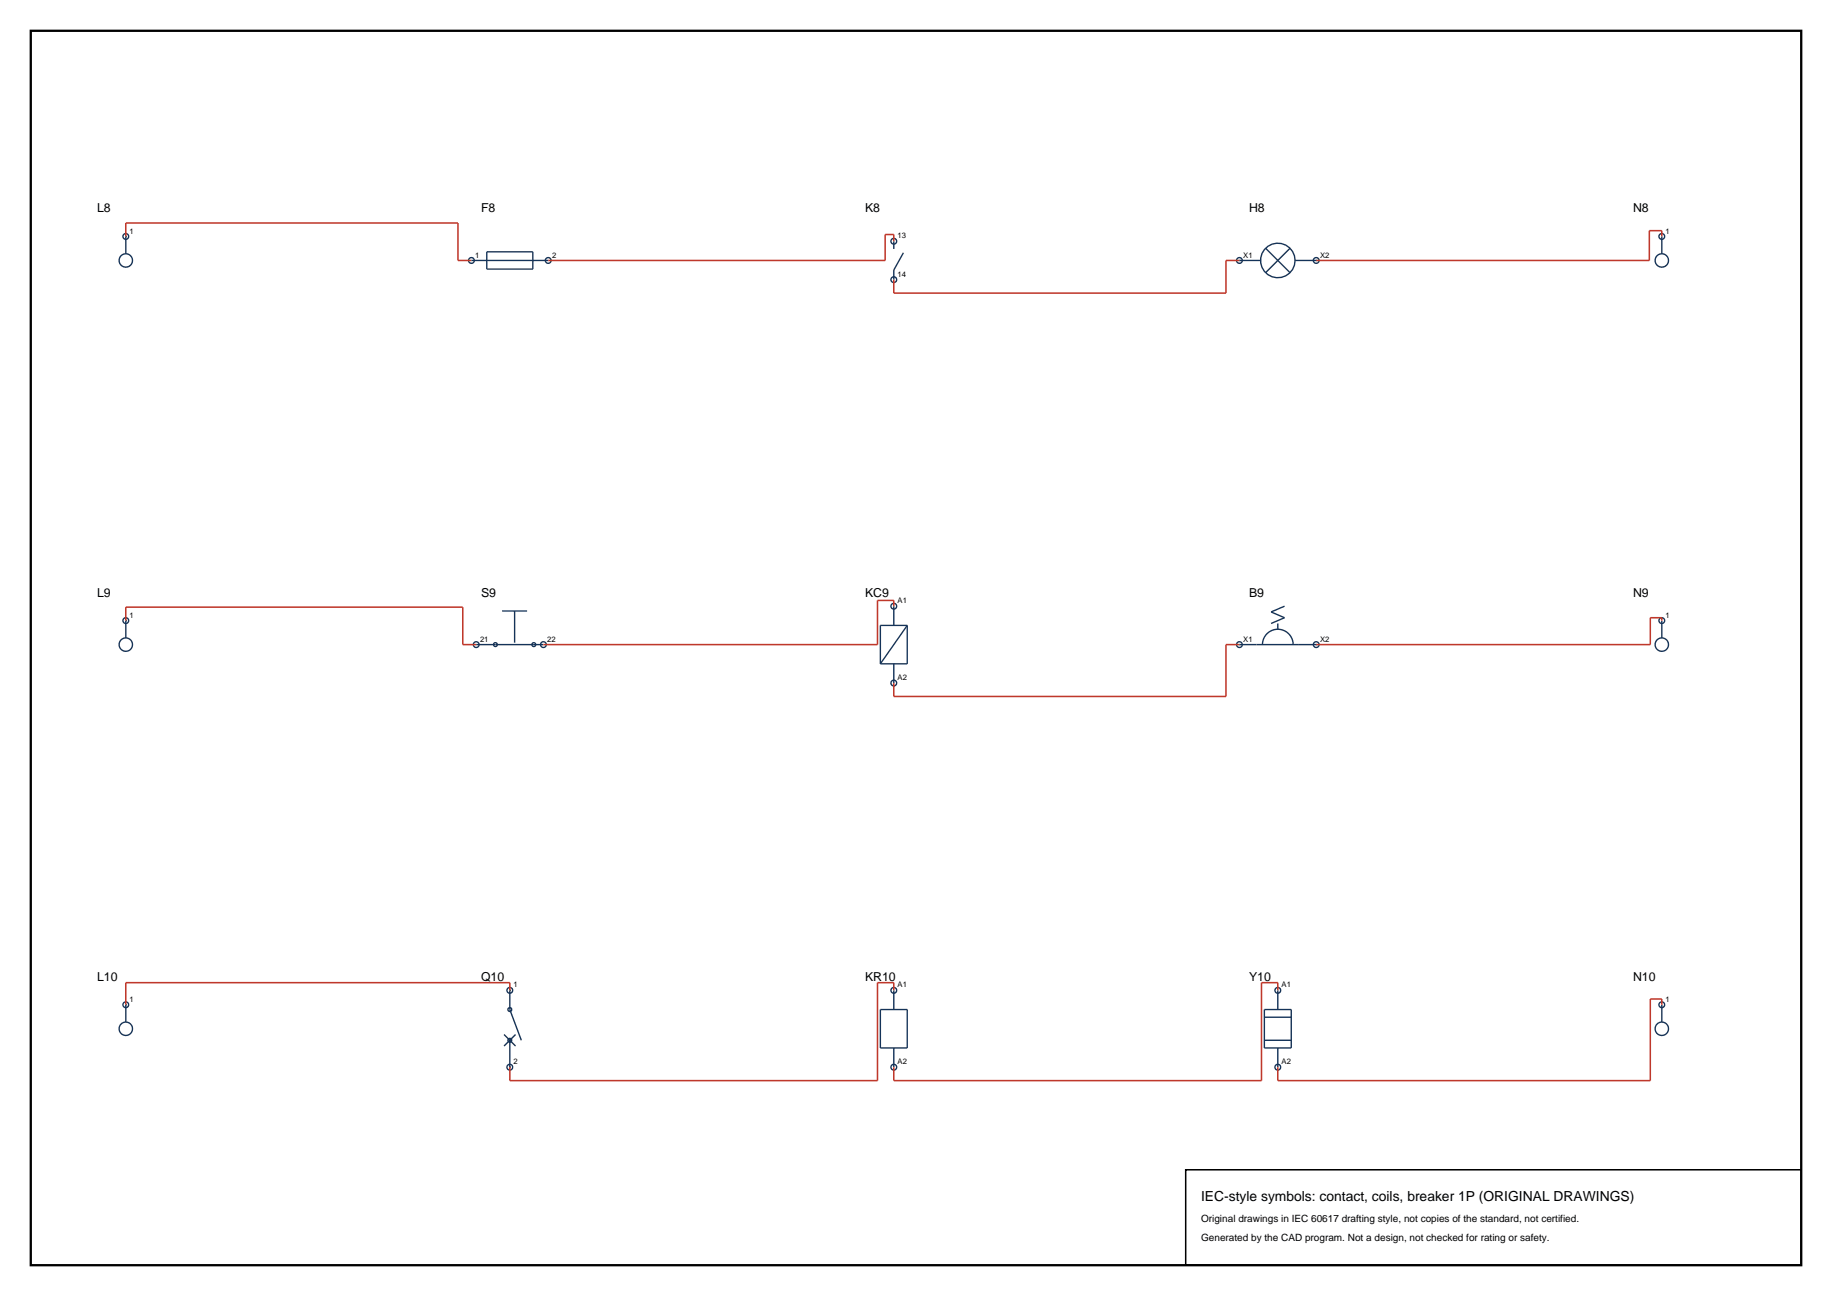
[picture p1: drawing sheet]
<svg xmlns="http://www.w3.org/2000/svg" width="420mm" height="297mm" viewBox="0 0 420 297" stroke-linecap="round" stroke-linejoin="round" font-family="sans-serif">
<path d="M7.1 7.1h405.8v282.8h-405.8z" fill="none" stroke="#000" stroke-width=".53"/>
<g fill="none" stroke="#143359" stroke-width=".32">
<path d="M28.8 54.2v3.9M108.1 59.7h17.6M111.6 57.7h10.6v4h-10.6zM204.9 55.3v1.7M204.9 55.3h.1M207.1 57.9l-2.2 4v2.2M284.1 59.7h4.9M290.2 56.9l5.5 5.6M295.7 56.9l-5.5 5.6M296.9 59.7h4.9M381 54.2v3.9M381 54.2h.1"/>
<path d="M204.9 64.1h.1M204.9 138.9v4.4M204.9 138.9h.1M294.5 138.9l-3.1 1.3 3.1 1.4-3.1 1.3M28.8 142.2v4M109.2 147.7h15.4M115.1 140h5.7M118 140v7.3M204.9 152.1v4.4M204.9 156.5h.1M208 143.3v8.8h-6.2M208 143.3h-6.2v8.8"/>
<path d="M208 143.3l-6.2 8.8M284.1 147.7h17.7M289.4 147.7a3.5 3.5 0 0 1 3.5-3.5 3.5 3.5 0 0 1 3.6 3.5M292.9 142.9v1.3M381 142.2v4M381 142.2h.1M28.8 230.3v3.9M115.6 237.1l2.6 2.6M116.9 227v4.4l2.6 7M116.9 238.4v6.2M118.2 237.1l-2.6 2.6M201.8 231.4h6.2v8.8h-6.2z"/>
<path d="M204.9 227v4.4M204.9 227h.1M289.9 231.4h6.1v8.8h-6.1zM289.9 233.1h6.1M289.9 238.4h6.1M292.9 227v4.4M292.9 227h.1M381 230.3v3.9M381 230.3h.1M204.9 240.2v4.4M204.9 244.6h.1M292.9 240.2v4.4"/>
<path d="M292.9 244.6h.1"/>
<circle cx="28.8" cy="54.2" r=".66"/>
<circle cx="28.8" cy="59.7" r="1.54"/>
<circle cx="108.1" cy="59.7" r=".66"/>
<circle cx="125.7" cy="59.7" r=".66"/>
<circle cx="204.9" cy="55.3" r=".66"/>
<circle cx="284.1" cy="59.7" r=".66"/>
<circle cx="292.9" cy="59.7" r="4"/>
<circle cx="301.8" cy="59.7" r=".66"/>
<circle cx="381" cy="54.2" r=".66"/>
<circle cx="381" cy="59.7" r="1.54"/>
<circle cx="204.9" cy="64.1" r=".66"/>
<circle cx="204.9" cy="138.9" r=".66"/>
<circle cx="28.8" cy="142.2" r=".66"/>
<circle cx="28.8" cy="147.7" r="1.54"/>
<circle cx="109.2" cy="147.7" r=".66"/>
<circle cx="113.6" cy="147.7" r=".44"/>
<circle cx="122.4" cy="147.7" r=".44"/>
<circle cx="124.6" cy="147.7" r=".66"/>
<circle cx="204.9" cy="156.5" r=".66"/>
<circle cx="284.1" cy="147.7" r=".66"/>
<circle cx="301.8" cy="147.7" r=".66"/>
<circle cx="381" cy="142.2" r=".66"/>
<circle cx="381" cy="147.7" r="1.54"/>
<circle cx="28.8" cy="230.3" r=".66"/>
<circle cx="28.8" cy="235.8" r="1.54"/>
<circle cx="116.9" cy="238.4" r=".44"/>
<circle cx="116.9" cy="231.4" r=".44"/>
<circle cx="116.9" cy="227" r=".66"/>
<circle cx="204.9" cy="227" r=".66"/>
<circle cx="292.9" cy="227" r=".66"/>
<circle cx="381" cy="230.3" r=".66"/>
<circle cx="381" cy="235.8" r="1.54"/>
<circle cx="116.9" cy="244.6" r=".66"/>
<circle cx="204.9" cy="244.6" r=".66"/>
<circle cx="292.9" cy="244.6" r=".66"/>
</g>
<path d="M28.8 54.2v-3.1h76.2v8.6h3.1M204.9 55.3v-1.6h-2v6h-77.2M284.1 59.7h-3v7.5h-76.2v-3.1M381 54.2v-1.3h-2.9v6.8h-76.3M204.9 138.9v-1.3h-3.7v10.1h-76.6M28.8 142.2v-3.1h77.3v8.6h3.1M284.1 147.7h-3v11.9h-76.2v-3.1M381 142.2v-.6h-2.7v6.1h-76.5M116.9 227v-1.8h-88.1v5.1M204.9 227v-1.8h-3.7v22.4h-84.3v-3M292.9 227v-1.8h-3.7v22.4h-84.3v-3M381 230.3v-1.4h-2.7v18.7h-85.4v-3" fill="none" stroke="#bf382b" stroke-width=".35"/>
<path d="M271.8 268.1h141.1v21.8h-141.1z" fill="none" stroke="#000" stroke-width=".35"/>
<text font-size="3.2" x="275.4" y="275.1">IEC-style symbols: contact, coils, breaker 1P (ORIGINAL DRAWINGS)</text>
<g font-size="2.8">
<text x="22.2" y="48.7">L8</text>
<text x="110.3" y="48.7">F8</text>
<text x="198.3" y="48.7">K8</text>
<text x="286.3" y="48.7">H8</text>
<text x="374.4" y="48.7">N8</text>
<text x="22.2" y="136.7">L9</text>
<text x="110.3" y="136.7">S9</text>
<text x="198.3" y="136.7">KC9</text>
<text x="286.3" y="136.7">B9</text>
<text x="374.4" y="136.7">N9</text>
<text x="22.2" y="224.8">L10</text>
<text x="110.3" y="224.8">Q10</text>
<text x="198.3" y="224.8">KR10</text>
<text x="286.3" y="224.8">Y10</text>
<text x="374.4" y="224.8">N10</text>
</g>
<g font-size="2.3">
<text x="275.4" y="280.1">Original drawings in IEC 60617 drafting style, not copies of the standard, not certified.</text>
<text x="275.4" y="284.3">Generated by the CAD program. Not a design, not checked for rating or safety.</text>
</g>
<g font-size="1.8">
<text x="29.7" y="53.5">1</text>
<text x="381.9" y="53.5">1</text>
<text x="109" y="59">1</text>
<text x="126.6" y="59">2</text>
<text x="205.8" y="54.6">13</text>
<text x="285" y="59">X1</text>
<text x="302.6" y="59">X2</text>
<text x="205.8" y="63.4">14</text>
<text x="29.7" y="141.6">1</text>
<text x="205.8" y="138.3">A1</text>
<text x="381.9" y="141.6">1</text>
<text x="110.1" y="147.1">21</text>
<text x="125.5" y="147.1">22</text>
<text x="285" y="147.1">X1</text>
<text x="302.6" y="147.1">X2</text>
<text x="205.8" y="155.9">A2</text>
<text x="117.8" y="226.3">1</text>
<text x="205.8" y="226.3">A1</text>
<text x="293.8" y="226.3">A1</text>
<text x="29.7" y="229.6">1</text>
<text x="381.9" y="229.6">1</text>
<text x="117.8" y="243.9">2</text>
<text x="205.8" y="243.9">A2</text>
<text x="293.8" y="243.9">A2</text>
</g>
</svg>
